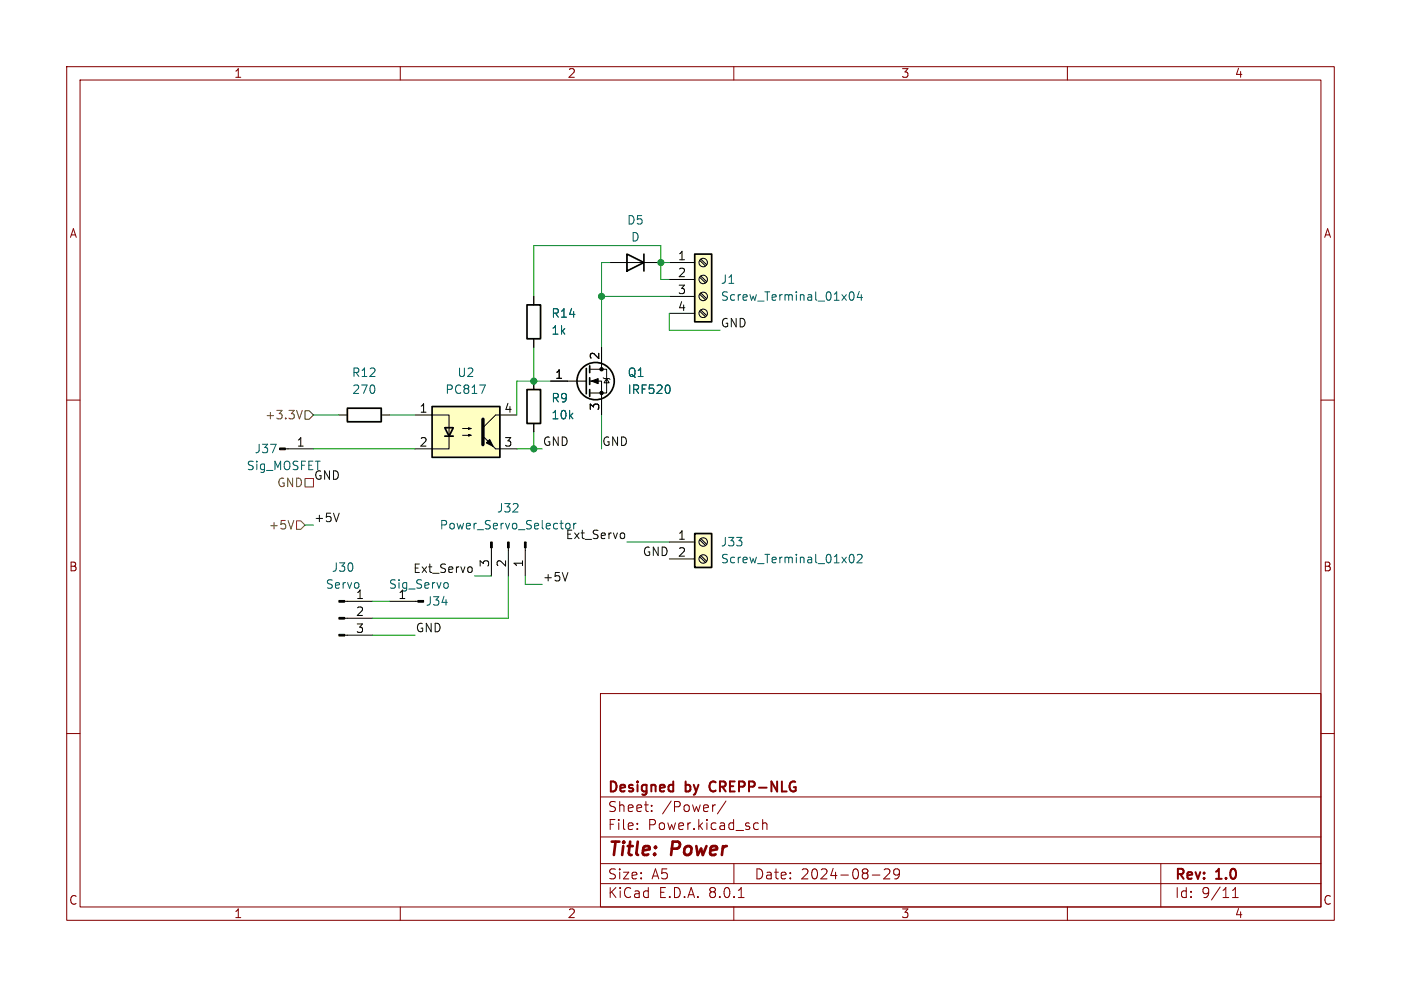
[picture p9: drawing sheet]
<svg xmlns="http://www.w3.org/2000/svg" width="210mm" height="148mm" viewBox="0 0 210 148" stroke-linecap="round" stroke-linejoin="round" font-family="sans-serif">
<g fill="none" stroke="#840000" stroke-width=".15">
<path d="M10 10h190v128h-190zM12 12h186v124h-186zM60 10v2M110 10v2M160 10v2M10 60h2M198 60h2M10 110h2M90 104h108v32h-108zM90 119.5h108M198 110h2M60 136v2"/>
<path d="M90 132.5h108M90 129.5h108M90 125.5h108M95.5 124.2v.2M95.5 123.5v.1M97.7 121.5v.2M97.7 120.8v.1M107.2 120.7l-.2 .1M108.8 120.1l-1.3 1.9M110 136v2M110 129.5v3M110.7 134.6h.8"/>
<path d="M113.3 123.4l.4 .1M113.7 124.3l-.4 .1M114.3 123.5a.37 .37 0 0 1 .7 .1v.8M114.3 122.9v1.5M130.8 131.2h1.1M132.5 130.4l.3-.1 .5 .1a.41 .41 0 0 1 0 .5l-.8 .9h.9M134.8 130.9l-.3 .3h-.2l-.3-.3v-.3l.1-.2 .4-.1 .3 .1a.99 .99 0 0 1-.4 1.4h-.3M160 136v2M174 129.5v6.5M184.8 134.6h.8M184.8 133.5l.4-.4v1.5"/>
</g>
<path d="M106.5 117.4l-.2 .4 .2 .7" fill="none" stroke="#840000" stroke-width=".3"/>
<path d="M42.8 67.3h4.2" fill="none" stroke="#000" stroke-width=".15"/>
<path d="M41.9 67.2h.9v.2h-.9z" fill="#000" stroke="#000" stroke-width=".15"/>
<path d="M104.1 38.1h2.6v10.2h-2.6z" fill="#ffffc2"/>
<path d="M104.1 38.1h2.6v10.2h-2.6z" fill="none" stroke="#000" stroke-width=".25"/>
<g fill="none" stroke="#000" stroke-width=".15">
<path d="M100.3 39.4h3.8M104.9 39l.8 .9M105.1 38.9l.8 .8M100.3 41.9h3.8M100.3 44.5h3.8M100.3 47h3.8M104.9 46.7l.8 .8M104.9 44.1l.8 .9M104.9 41.6l.8 .8M105.1 46.5l.8 .8M105.1 43.9l.8 .9M105.1 41.4l.8 .8"/>
<circle cx="105.4" cy="39.4" r=".63"/>
<circle cx="105.4" cy="41.9" r=".63"/>
<circle cx="105.4" cy="44.4" r=".63"/>
<circle cx="105.4" cy="47" r=".63"/>
</g>
<path d="M127.4 43.9l.2-.1a.69 .69 0 0 1 .5 .5 .69 .69 0 0 1-.3 .7h-.1a.68 .68 0 0 1-.3-1.1zM128.8 43.7l-.3 .9h.8M129.1 44.2v.8" fill="none" stroke="#006464" stroke-width=".15"/>
<path d="M104.1 80h2.6v5.1h-2.6z" fill="#ffffc2"/>
<path d="M94 38.1l2.5 1.3-2.5 1.2zM96.5 38.1v2.5M52.1 61.2h5v2h-5zM104.1 80h2.6v5.1h-2.6z" fill="none" stroke="#000" stroke-width=".25"/>
<g fill="none" stroke="#000" stroke-width=".15">
<path d="M91.4 39.4h7.7M50.8 62.2h1.3M57.1 62.2h1.3M51.7 90.2h4.2M51.7 95.3h4.2M51.7 92.7h4.2M58.4 90.2h4.2M100.3 81.3h3.8M100.3 83.8h3.8M104.9 83.5l.8 .8M104.9 80.9l.8 .9M105.1 83.3l.8 .9"/>
<path d="M105.1 80.8l.8 .8"/>
<circle cx="105.4" cy="81.3" r=".63"/>
<circle cx="105.4" cy="83.8" r=".63"/>
</g>
<path d="M66.8 87.4h.3l.1 .2-.1 .5-.3 .1M127.4 83.3l.2-.2a.69 .69 0 0 1 .5 .6 .69 .69 0 0 1-.3 .6l-.1 .1a.68 .68 0 0 1-.3-1.1zM128.5 83.3l.5-.2 .2 .2v.2l-.8 .9h.8" fill="none" stroke="#006464" stroke-width=".15"/>
<path d="M50.8 95.1h.9v.3h-.9zM50.8 92.6h.9v.2h-.9zM50.8 90h.9v.3h-.9zM62.6 90h.9v.3h-.9z" fill="#000" stroke="#000" stroke-width=".15"/>
<path d="M64.8 61h10.1v7.6h-10.1z" fill="#ffffc2"/>
<g fill="none" stroke="#000" stroke-width=".25">
<path d="M79 58.4h2v5.1h-2zM79 45.7h2v5.1h-2zM87.9 55.2v3.9M88.4 54.9v1M88.4 56.6v1.1M88.4 58.4v1M64.8 61h10.1v7.6h-10.1zM66.7 64.1h1.2l-.6 1.3zM66.7 65.4h1.2"/>
<circle cx="89.3" cy="57.1" r="2.79"/>
</g>
<g fill="none" stroke="#000" stroke-width=".15">
<path d="M80 44.5v1.2M80 50.8v1.3M80 57.2v1.2M82.5 57.2h5.4M88.4 57.2h1.8v5M88.4 55.4h2.5v3.5h-2.5M90.2 52.1v3.3M90.4 56.6l.2 .2h.7l.1 .1M90.9 56.8l.4 .6h-.7zM62.2 62.2h5.1v5.1h-5.1M69.3 65.3h1.3l-.4 .1v-.2l.4 .1M69.3 64.3h1.3l-.4 .1v-.3l.4 .2"/>
<path d="M74.3 67.3h3.2M77.5 62.2h-3.2l-1.9 1.9M80 63.5v1.3M73.7 82.1v4.3M76.2 82.1v4.3M78.7 82.1v4.3"/>
</g>
<g fill="#000" stroke="#000" stroke-width=".15">
<path d="M88.6 57.2l1.1-.4v.7zM72.9 66.4l.5-.5 .5 1zM72.4 65.4l1.9 1.9zM73.5 81.3h.3v.8h-.3zM76.1 81.3h.2v.8h-.2zM78.6 81.3h.3v.8h-.3z"/>
<circle cx="90.2" cy="55.4" r=".25"/>
<circle cx="90.2" cy="58.9" r=".25"/>
</g>
<path d="M72.4 62.9v3.8" fill="none" stroke="#000" stroke-width=".51"/>
<path d="M71.9 57.7h.9l-.6 1.3M100.3 57.9l.1 .3-.1 .7M84.8 79.1v-.4l.2-.2 .4 .1 .1 .5M86 78.5v.8M86.4 78.5h-.3l-.1 .2" fill="none" stroke="#006464" stroke-width=".15"/>
<path d="M44 78l-.4 1.3M44.4 78.1h.7l.6 .6-.6 .7h-.7zM45.3 61.5l-.4 1.3M45.7 71.8h1.3v1.2h-1.3zM45.7 61.6h.7l.6 .6-.6 .7h-.7z" fill="none" stroke="#725600" stroke-width=".15"/>
<path d="M50.8 77l-.4 1.2M93.4 79.9l.2 .3v.3l-.2 .3M70.5 85l.3 .2v.4l-.3 .2M85.1 85.8l-.4 1.3" fill="none" stroke="#0f0f0f" stroke-width=".15"/>
<g fill="none" stroke="#009600" stroke-width=".15">
<path d="M91.4 39.4h-1.2v12.7M99.1 39.4h1.2M80 52.1v5.1M82.5 57.2h-5v5M90.2 44.5h10.1M100.3 41.9h-1.2v-5.1h-19.1v7.7M100.3 47v2.5h7.6M45.7 78.7h1.3M47 67.3h15.2M47 62.2h3.8M58.4 62.2h3.8M77.5 67.3h3.8"/>
<path d="M80 64.8v2.5M90.2 62.2v5.1M55.9 90.2h2.5M55.9 95.3h6.3M71.1 86.4h2.6M76.2 86.4v6.3h-20.3M78.7 86.4v1.2h2.6M94 81.3h6.3"/>
</g>
<g fill="#009600" stroke="#009600" stroke-width=".15">
<circle cx="80" cy="57.2" r=".46"/>
<circle cx="80" cy="67.3" r=".46"/>
<circle cx="90.2" cy="44.5" r=".46"/>
<circle cx="99.1" cy="39.4" r=".46"/>
</g>
<g font-size="2.8" fill="#840000">
<text x="91" y="128.9">Title:</text>
<text x="100.7" y="128.9">Power</text>
</g>
<g font-size="2.1" fill="#840000">
<text x="91" y="119.2">Designed</text>
<text x="102.8" y="119.2">by</text>
<text x="107.1" y="119.2">CREPP-NLG</text>
<text x="91" y="124.7">File:</text>
<text x="91" y="122">Sheet:</text>
<text x="97.1" y="124.7">Power.kicad_sch</text>
<text x="99.2" y="122">/Power/</text>
<text x="91" y="134.9">KiCad</text>
<text x="91" y="132.1">Size:</text>
<text x="97.7" y="132.1">A5</text>
<text x="98.7" y="134.9">E.D.A.</text>
<text x="106.3" y="134.9">8.0.1</text>
<text x="113" y="132.1">Date:</text>
<text x="120" y="132.1">2024-08-29</text>
<text x="176" y="132.3">Rev:</text>
<text x="176" y="134.9">Id:</text>
<text x="180.1" y="134.9">9/11</text>
<text x="182.4" y="132.3">1.0</text>
</g>
<g font-size="1.8" fill="#840000">
<text x="35" y="11.9">1</text>
<text x="85" y="11.9">2</text>
<text x="135" y="11.9">3</text>
<text x="185" y="11.9">4</text>
<text x="10.3" y="35.9">A</text>
<text x="198.4" y="35.9">A</text>
<text x="10.3" y="85.9">B</text>
<text x="198.3" y="85.9">B</text>
<text x="10.3" y="135.9">C</text>
<text x="35" y="137.9">1</text>
<text x="85" y="137.9">2</text>
<text x="135" y="137.9">3</text>
<text x="185" y="137.9">4</text>
<text x="198.3" y="135.9">C</text>
</g>
<g font-size="1.8" fill="#006464">
<text x="93.9" y="33.9">D5</text>
<text x="94.5" y="36.4">D</text>
<text x="82.6" y="47.9">R14</text>
<text x="108" y="42.8">J1</text>
<text x="108" y="45.3">Screw_Terminal_01x04</text>
<text x="82.6" y="50.4">1k</text>
<text x="52.7" y="56.7">R12</text>
<text x="52.7" y="59.3">270</text>
<text x="66.7" y="59.3">PC817</text>
<text x="68.5" y="56.7">U2</text>
<text x="94" y="59.3">IRF520</text>
<text x="94" y="56.7">Q1</text>
<text x="82.6" y="60.6">R9</text>
<text x="82.6" y="63.1">10k</text>
<text x="36.9" y="70.7">Sig_MOSFET</text>
<text x="38.1" y="68.2">J37</text>
<text x="74.4" y="77.1">J32</text>
<text x="65.8" y="79.6">Power_Servo_Selector</text>
<text x="108" y="82.1">J33</text>
<text x="48.7" y="88.5">Servo</text>
<text x="49.6" y="86">J30</text>
<text x="53.3" y="89.9">1</text>
<text x="58.2" y="88.5">Sig_Servo</text>
<text x="59.6" y="89.9">1</text>
<text x="108" y="84.7">Screw_Terminal_01x02</text>
<text x="63.7" y="91">J34</text>
</g>
<g font-size="1.8">
<text x="101.5" y="39.1">1</text>
<text x="101.5" y="41.7">2</text>
<text x="101.5" y="44.2">3</text>
<text x="101.5" y="46.7">4</text>
<text x="83.1" y="56.9">1</text>
<text x="89.9" y="54" transform="rotate(-90 89.9 54)">2</text>
<text x="62.8" y="62">1</text>
<text x="75.5" y="62">4</text>
<text x="89.9" y="61.7" transform="rotate(-90 89.9 61.7)">3</text>
<text x="44.4" y="67.1">1</text>
<text x="62.8" y="67.1">2</text>
<text x="75.5" y="67.1">3</text>
<text x="101.5" y="81">1</text>
<text x="101.5" y="83.6">2</text>
<text x="73.4" y="85.2" transform="rotate(-90 73.4 85.2)">3</text>
<text x="75.9" y="85.2" transform="rotate(-90 75.9 85.2)">2</text>
<text x="78.5" y="85.2" transform="rotate(-90 78.5 85.2)">1</text>
<text x="53.3" y="92.5">2</text>
<text x="53.3" y="95">3</text>
</g>
<g font-size="1.8" fill="#0f0f0f">
<text x="107.9" y="49.2">GND</text>
<text x="81.3" y="67">GND</text>
<text x="90.2" y="67">GND</text>
<text x="47" y="72">GND</text>
<text x="47" y="78.4">+5V</text>
<text x="84.7" y="80.9">Ext_Servo</text>
<text x="96.3" y="83.5">GND</text>
<text x="61.8" y="86">Ext_Servo</text>
<text x="81.3" y="87.3">+5V</text>
<text x="62.2" y="94.9">GND</text>
</g>
<g font-size="1.8" fill="#725600">
<text x="39.6" y="63.1">+3.3V</text>
<text x="41.5" y="73.3">GND</text>
<text x="40.2" y="79.6">+5V</text>
</g>
</svg>
